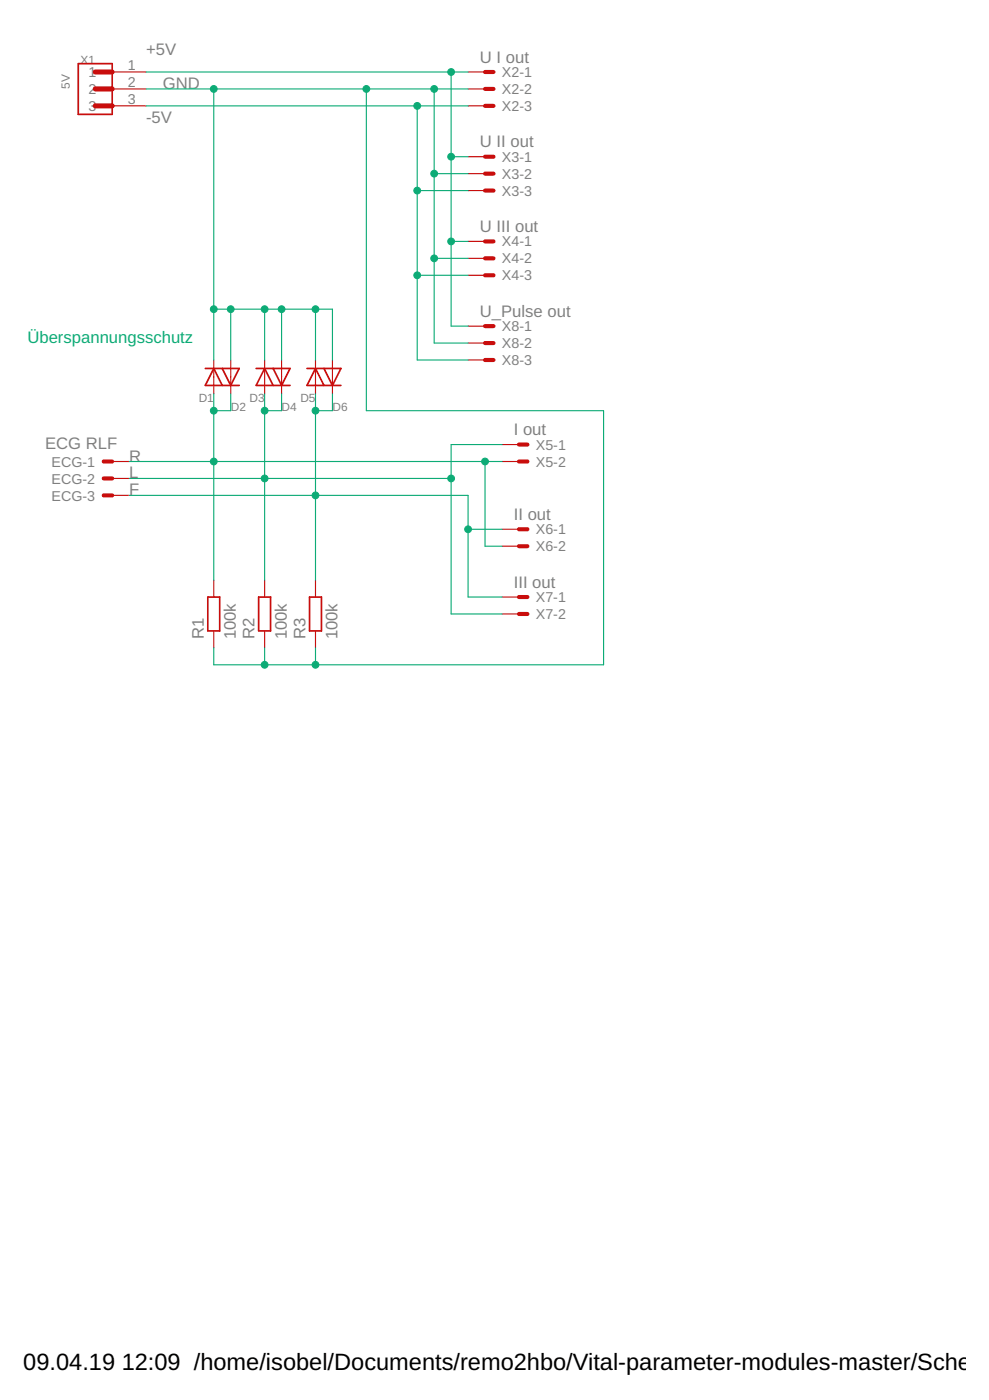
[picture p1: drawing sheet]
<svg xmlns="http://www.w3.org/2000/svg" width="148mm" height="210mm" viewBox="0 0 148 210" stroke-linecap="round" stroke-linejoin="round" font-family="sans-serif">
<g fill="none" stroke="#c90d0c" stroke-width=".61">
<path d="M72.7 10.8h1.2M72.7 13.3h1.2M72.7 15.9h1.2M72.7 23.5h1.2M72.7 26h1.2M72.7 28.6h1.2M72.7 36.2h1.2M72.7 38.7h1.2M72.7 41.3h1.2M72.7 48.9h1.2M72.7 51.4h1.2M72.7 54h1.2"/>
<path d="M15.5 69.2h1.3M15.5 71.7h1.3M15.5 74.3h1.3M77.7 69.2h1.3M77.7 79.4h1.3M77.7 66.7h1.3M77.7 81.9h1.3M77.7 92.1h1.3M77.7 89.5h1.3"/>
</g>
<g fill="none" stroke="#c90d0c" stroke-width=".17">
<path d="M16.8 10.8h5.1M16.8 13.3h5.1M16.8 15.9h5.1M70.1 10.8h2.6M70.1 13.3h2.6M70.1 15.9h2.6M70.1 23.5h2.6M70.1 26h2.6M70.1 28.6h2.6M70.1 36.2h2.6M70.1 38.7h2.6M32 54v5.1"/>
<path d="M34.6 54v5.1M39.6 54v5.1M42.2 54v5.1M47.3 54v5.1M49.8 54v5.1M70.1 41.3h2.6M70.1 48.9h2.6M70.1 51.4h2.6M70.1 54h2.6M16.8 69.2h2.5M16.8 71.7h2.5M16.8 74.3h2.5"/>
<path d="M75.2 69.2h2.5M75.2 79.4h2.5M75.2 66.7h2.5M32 87v2.5M32 94.6v2.5M39.6 87v2.5M39.6 94.6v2.5M47.3 87v2.5M47.3 94.6v2.5M75.2 81.9h2.5M75.2 92.1h2.5M75.2 89.5h2.5"/>
</g>
<path d="M11.7 9.5h5.1v7.6h-5.1zM30.8 55.2h5l-1.2 2.6-1.3-2.6M33.3 57.8l-1.3-2.6-1.2 2.6h5M38.4 55.2h5.1l-1.3 2.6-1.3-2.6M40.9 57.8l-1.3-2.6-1.2 2.6h5.1M46 55.2h5.1l-1.3 2.6-1.3-2.6M48.5 57.8l-1.2-2.6-1.3 2.6h5.1M31.1 89.5h1.8v5.1h-1.8zM38.8 89.5h1.7v5.1h-1.7zM46.4 89.5h1.8v5.1h-1.8z" fill="none" stroke="#c90d0c" stroke-width=".25"/>
<path d="M14.3 10.8h2.5M14.3 13.3h2.5M14.3 15.9h2.5" fill="none" stroke="#c90d0c" stroke-width=".76"/>
<g fill="none" stroke="#0dab76" stroke-width=".17">
<path d="M21.9 15.9h48.2M21.9 10.8h48.2M21.9 13.3h48.2M32 13.3v40.7M54.9 13.3v48.3h35.5v38.1h-58.4v-2.6M62.5 15.9v38.1h7.6M65 13.3v38.1h5.1M67.6 10.8v38.1h2.5M62.5 28.6h7.6M65 26h5.1M65 38.7h5.1M67.6 23.5h2.5"/>
<path d="M67.6 36.2h2.5M32 59.1v27.9M32 46.4h17.8v7.6M34.6 59.1v2.5h-2.6M34.6 46.4v7.6M39.6 46.4v7.6M39.6 59.1v27.9M42.2 59.1v2.5h-2.6M42.2 46.4v7.6M47.3 46.4v7.6M47.3 59.1v27.9M49.8 59.1v2.5h-2.5"/>
<path d="M62.5 41.3h7.6M19.3 69.2h55.9M19.3 71.7h48.3M19.3 74.3h50.8v15.2h5.1M70.1 79.4h5.1M72.7 69.2v12.7h2.5M75.2 66.7h-7.6v25.4h7.6M39.6 97.1v2.6M47.3 97.1v2.6"/>
</g>
<g fill="#0dab76" stroke="#0dab76" stroke-width=".15">
<circle cx="32" cy="61.6" r=".51"/>
<circle cx="32" cy="69.2" r=".51"/>
<circle cx="72.7" cy="69.2" r=".51"/>
<circle cx="39.6" cy="71.7" r=".51"/>
<circle cx="39.6" cy="61.6" r=".51"/>
<circle cx="67.6" cy="71.7" r=".51"/>
<circle cx="47.3" cy="61.6" r=".51"/>
<circle cx="47.3" cy="74.3" r=".51"/>
<circle cx="70.1" cy="79.4" r=".51"/>
<circle cx="62.5" cy="15.9" r=".51"/>
<circle cx="62.5" cy="28.6" r=".51"/>
<circle cx="62.5" cy="41.3" r=".51"/>
<circle cx="67.6" cy="10.8" r=".51"/>
<circle cx="67.6" cy="23.5" r=".51"/>
<circle cx="67.6" cy="36.2" r=".51"/>
<circle cx="34.6" cy="46.4" r=".51"/>
<circle cx="47.3" cy="46.4" r=".51"/>
<circle cx="42.2" cy="46.4" r=".51"/>
<circle cx="39.6" cy="46.4" r=".51"/>
<circle cx="32" cy="46.4" r=".51"/>
<circle cx="39.6" cy="99.7" r=".51"/>
<circle cx="47.3" cy="99.7" r=".51"/>
<circle cx="32" cy="13.3" r=".51"/>
<circle cx="54.9" cy="13.3" r=".51"/>
<circle cx="65" cy="13.3" r=".51"/>
<circle cx="65" cy="26" r=".51"/>
<circle cx="65" cy="38.7" r=".51"/>
</g>
<g font-size="3.5">
<text x="3.5" y="205.4">09.04.19</text>
<text x="18.2" y="205.4">12:09 /home/isobel/Documents/remo2hbo/Vital-parameter-modules-master/Schema</text>
</g>
<g font-size="2.5" fill="#808080">
<text x="21.9" y="8.3">+5V</text>
<text x="71.9" y="9.4">U I out</text>
<text x="24.4" y="13.3">GND</text>
<text x="21.9" y="18.4">-5V</text>
<text x="71.9" y="22.1">U II out</text>
<text x="71.9" y="34.8">U III out</text>
<text x="71.9" y="47.5">U_Pulse out</text>
<text x="77" y="65.3">I out</text>
<text x="6.7" y="67.3">ECG RLF</text>
<text x="19.3" y="69.2">R</text>
<text x="19.3" y="71.7">L</text>
<text x="19.3" y="74.3">F</text>
<text x="77" y="78">II out</text>
<text x="77" y="88.1">III out</text>
<text x="30.5" y="95.9" transform="rotate(-90 30.5 95.9)">R1</text>
<text x="35.3" y="95.9" transform="rotate(-90 35.3 95.9)">100k</text>
<text x="38.2" y="95.9" transform="rotate(-90 38.2 95.9)">R2</text>
<text x="43" y="95.9" transform="rotate(-90 43 95.9)">100k</text>
<text x="45.8" y="95.9" transform="rotate(-90 45.8 95.9)">R3</text>
<text x="50.6" y="95.9" transform="rotate(-90 50.6 95.9)">100k</text>
</g>
<text font-size="2.5" fill="#0dab76" x="4.1" y="51.4">Überspannungsschutz</text>
<g font-size="2.1" fill="#808080">
<text x="13.3" y="11.6">1</text>
<text x="19.1" y="10.5">1</text>
<text x="75.2" y="11.6">X2-1</text>
<text x="13.3" y="14.1">2</text>
<text x="13.3" y="16.6">3</text>
<text x="19.1" y="13">2</text>
<text x="19.1" y="15.5">3</text>
<text x="75.2" y="14.1">X2-2</text>
<text x="75.2" y="16.6">X2-3</text>
<text x="75.2" y="24.3">X3-1</text>
<text x="75.2" y="26.8">X3-2</text>
<text x="75.2" y="29.3">X3-3</text>
<text x="75.2" y="37">X4-1</text>
<text x="75.2" y="39.5">X4-2</text>
<text x="75.2" y="42">X4-3</text>
<text x="75.2" y="49.7">X8-1</text>
<text x="75.2" y="52.2">X8-2</text>
<text x="75.2" y="54.7">X8-3</text>
<text x="7.7" y="70">ECG-1</text>
<text x="80.3" y="70">X5-2</text>
<text x="80.3" y="67.4">X5-1</text>
<text x="7.7" y="72.5">ECG-2</text>
<text x="7.7" y="75">ECG-3</text>
<text x="80.3" y="82.7">X6-2</text>
<text x="80.3" y="80.1">X6-1</text>
<text x="80.3" y="92.8">X7-2</text>
<text x="80.3" y="90.3">X7-1</text>
</g>
<g font-size="1.8" fill="#808080">
<text x="12.1" y="9.5">X1</text>
<text x="10.4" y="13.3" transform="rotate(-90 10.4 13.3)">5V</text>
<text x="29.8" y="60.3">D1</text>
<text x="34.6" y="61.6">D2</text>
<text x="37.4" y="60.3">D3</text>
<text x="42.2" y="61.6">D4</text>
<text x="45" y="60.3">D5</text>
<text x="49.8" y="61.6">D6</text>
</g>
</svg>
